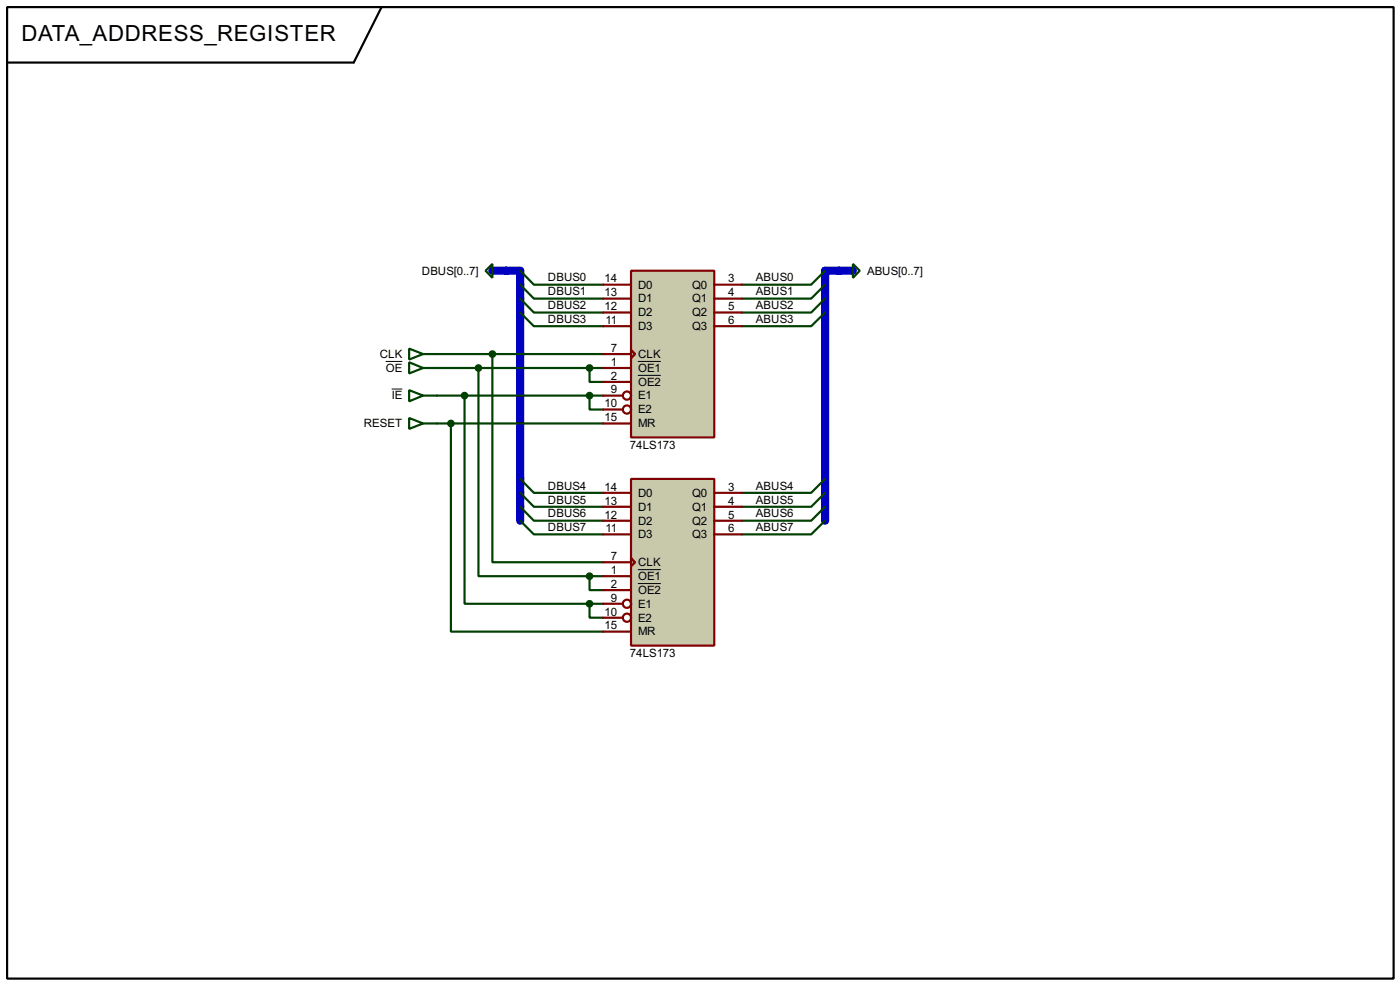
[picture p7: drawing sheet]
<svg xmlns="http://www.w3.org/2000/svg" width="256mm" height="180mm" viewBox="0 0 256 180" stroke-linecap="round" stroke-linejoin="round" font-family="sans-serif">
<path d="M92.8 49.6h2.5v45.7M153.7 49.6h-2.5v45.7" fill="none" stroke="#0000c0" stroke-width="1.5"/>
<g fill="none" stroke="#004000" stroke-width=".4">
<path d="M95.3 49.6l2.5 2.5h12.7M95.3 52.1l2.5 2.6h12.7M95.3 54.7l2.5 2.5h12.7M95.3 57.2l2.5 2.5h12.7M151.2 57.2l-2.6 2.5h-12.7M151.2 54.7l-2.6 2.5h-12.7M151.2 52.1l-2.6 2.6h-12.7M151.2 49.6l-2.6 2.5h-12.7M80.1 77.5h30.4M80.1 64.8h30.4M80.1 72.4h30.4M80.1 67.4h30.4"/>
<path d="M82.6 77.5v38.1h27.9M85.1 72.4v38.1h22.9M87.7 67.4v38.1h20.3M90.2 64.8v38.1h20.3M108 72.4v2.6h2.5M108 67.4v2.5h2.5M95.3 87.7l2.5 2.5h12.7M95.3 90.2l2.5 2.6h12.7M95.3 92.8l2.5 2.5h12.7M95.3 95.3l2.5 2.5h12.7M151.2 95.3l-2.6 2.5h-12.7M151.2 92.8l-2.6 2.5h-12.7"/>
<path d="M151.2 90.2l-2.6 2.6h-12.7M151.2 87.7l-2.6 2.5h-12.7M108 110.5v2.6h2.5M108 105.5v2.5h2.5M108 110.5h2.5M108 105.5h2.5"/>
</g>
<path d="M1.3 1.3h254v177.8h-254zM69.9 1.3l-5.1 10.2h-63.5" fill="none" stroke="#000" stroke-width=".4"/>
<path d="M115.6 49.6h15.3v30.5h-15.3z" fill="#c8c8aa" stroke="#800000" stroke-width=".4"/>
<g fill="none" stroke="#800000" stroke-width=".4">
<path d="M110.5 52.1h5.1M110.5 54.7h5.1M110.5 57.2h5.1M110.5 59.7h5.1M130.9 52.1h5M130.9 54.7h5M130.9 57.2h5M130.9 59.7h5M110.5 64.8h5.1M110.5 67.4h5.1M110.5 69.9h5.1M110.5 72.4h3.6"/>
<path d="M110.5 75h3.6M110.5 77.5h5.1M115.6 64.1l.8 .7-.8 .8z"/>
<circle cx="114.8" cy="75" r=".75"/>
<circle cx="114.8" cy="72.4" r=".75"/>
</g>
<path d="M116.9 66.2h4.2M116.9 68.7h4.2" fill="none" stroke="#000" stroke-width=".18"/>
<path d="M115.6 87.7h15.3v30.5h-15.3z" fill="#c8c8aa" stroke="#800000" stroke-width=".4"/>
<g fill="none" stroke="#800000" stroke-width=".4">
<path d="M110.5 90.2h5.1M110.5 92.8h5.1M110.5 95.3h5.1M110.5 97.8h5.1M130.9 90.2h5M130.9 92.8h5M130.9 95.3h5M130.9 97.8h5M110.5 102.9h5.1M110.5 105.5h5.1M110.5 108h5.1M110.5 110.5h3.6"/>
<path d="M110.5 113.1h3.6M110.5 115.6h5.1M115.6 102.2l.8 .7-.8 .8z"/>
<circle cx="114.8" cy="110.5" r=".75"/>
<circle cx="114.8" cy="113.1" r=".75"/>
</g>
<path d="M70.7 66.2h3M71.8 71.2h1.9M116.9 104.3h4.2M116.9 106.8h4.2" fill="none" stroke="#000" stroke-width=".18"/>
<path d="M89 49.6l1.2-1.3v2.6zM156.3 48.3l1.2 1.3-1.2 1.3zM75 63.8l2.5 1-2.5 1zM75 76.5l2.5 1-2.5 1zM75 71.4l2.5 1-2.5 1.1zM75 66.3l2.5 1.1-2.5 1zM77.5 64.8h2.6M77.5 77.5h2.6M77.5 72.4h2.6M77.5 67.4h2.6" fill="none" stroke="#004000" stroke-width=".4"/>
<g fill="#004000" stroke="#004000" stroke-width=".4">
<circle cx="82.6" cy="77.5" r=".5"/>
<circle cx="108" cy="110.5" r=".5"/>
<circle cx="90.2" cy="64.8" r=".5"/>
<circle cx="85.1" cy="72.4" r=".5"/>
<circle cx="108" cy="72.4" r=".5"/>
<circle cx="108" cy="67.4" r=".5"/>
<circle cx="87.6" cy="67.4" r=".5"/>
<circle cx="108" cy="105.5" r=".5"/>
</g>
<path d="M90.2 49.6h2.6M153.7 49.6h2.6" fill="none" stroke="#0000c0" stroke-width="1.5"/>
<text font-size="4.6" x="3.9" y="7.5">DATA_ADDRESS_REGISTER</text>
<g font-size="2.4">
<text x="77.3" y="50.3">DBUS[0..7]</text>
<text x="100.4" y="51.5">DBUS0</text>
<text x="110.8" y="51.7">14</text>
<text x="116.9" y="52.8">D0</text>
<text x="126.8" y="52.8">Q0</text>
<text x="133.4" y="51.7">3</text>
<text x="138.5" y="51.5">ABUS0</text>
<text x="158.8" y="50.3">ABUS[0..7]</text>
<text x="100.4" y="54">DBUS1</text>
<text x="100.4" y="56.6">DBUS2</text>
<text x="100.4" y="59.1">DBUS3</text>
<text x="110.8" y="54.3">13</text>
<text x="110.8" y="56.8">12</text>
<text x="110.9" y="59.3">11</text>
<text x="116.9" y="55.4">D1</text>
<text x="116.9" y="57.9">D2</text>
<text x="126.8" y="55.4">Q1</text>
<text x="126.8" y="57.9">Q2</text>
<text x="133.4" y="54.3">4</text>
<text x="133.4" y="56.8">5</text>
<text x="133.4" y="59.3">6</text>
<text x="138.5" y="59.1">ABUS3</text>
<text x="138.5" y="56.6">ABUS2</text>
<text x="138.5" y="54">ABUS1</text>
<text x="69.6" y="65.5">CLK</text>
<text x="111.9" y="64.4">7</text>
<text x="116.9" y="60.4">D3</text>
<text x="116.9" y="65.5">CLK</text>
<text x="126.8" y="60.4">Q3</text>
<text x="70.7" y="68.1">OE</text>
<text x="111.9" y="67">1</text>
<text x="111.9" y="69.5">2</text>
<text x="111.9" y="72">9</text>
<text x="116.9" y="68.1">OE1</text>
<text x="116.9" y="70.6">OE2</text>
<text x="71.8" y="73.1">IE</text>
<text x="110.8" y="74.6">10</text>
<text x="110.8" y="77.1">15</text>
<text x="116.9" y="73.1">E1</text>
<text x="116.9" y="75.7">E2</text>
<text x="66.6" y="78.2">RESET</text>
<text x="115.4" y="82.2">74LS173</text>
<text x="116.9" y="78.2">MR</text>
<text x="100.4" y="89.6">DBUS4</text>
<text x="110.8" y="89.8">14</text>
<text x="133.4" y="89.8">3</text>
<text x="138.5" y="89.6">ABUS4</text>
<text x="100.4" y="92.2">DBUS5</text>
<text x="100.4" y="94.7">DBUS6</text>
<text x="110.8" y="92.4">13</text>
<text x="110.8" y="94.9">12</text>
<text x="116.9" y="90.9">D0</text>
<text x="116.9" y="93.5">D1</text>
<text x="126.8" y="90.9">Q0</text>
<text x="126.8" y="93.5">Q1</text>
<text x="133.4" y="92.4">4</text>
<text x="133.4" y="94.9">5</text>
<text x="138.5" y="94.7">ABUS6</text>
<text x="138.5" y="92.2">ABUS5</text>
<text x="100.4" y="97.2">DBUS7</text>
<text x="110.9" y="97.4">11</text>
<text x="116.9" y="96">D2</text>
<text x="116.9" y="98.5">D3</text>
<text x="126.8" y="96">Q2</text>
<text x="126.8" y="98.5">Q3</text>
<text x="133.4" y="97.4">6</text>
<text x="138.5" y="97.2">ABUS7</text>
<text x="111.9" y="102.5">7</text>
<text x="111.9" y="105.1">1</text>
<text x="111.9" y="107.6">2</text>
<text x="116.9" y="103.6">CLK</text>
<text x="116.9" y="106.2">OE1</text>
<text x="110.8" y="112.7">10</text>
<text x="111.9" y="110.1">9</text>
<text x="116.9" y="108.7">OE2</text>
<text x="116.9" y="111.2">E1</text>
<text x="116.9" y="113.8">E2</text>
<text x="110.8" y="115.2">15</text>
<text x="116.9" y="116.3">MR</text>
<text x="115.4" y="120.3">74LS173</text>
</g>
</svg>
